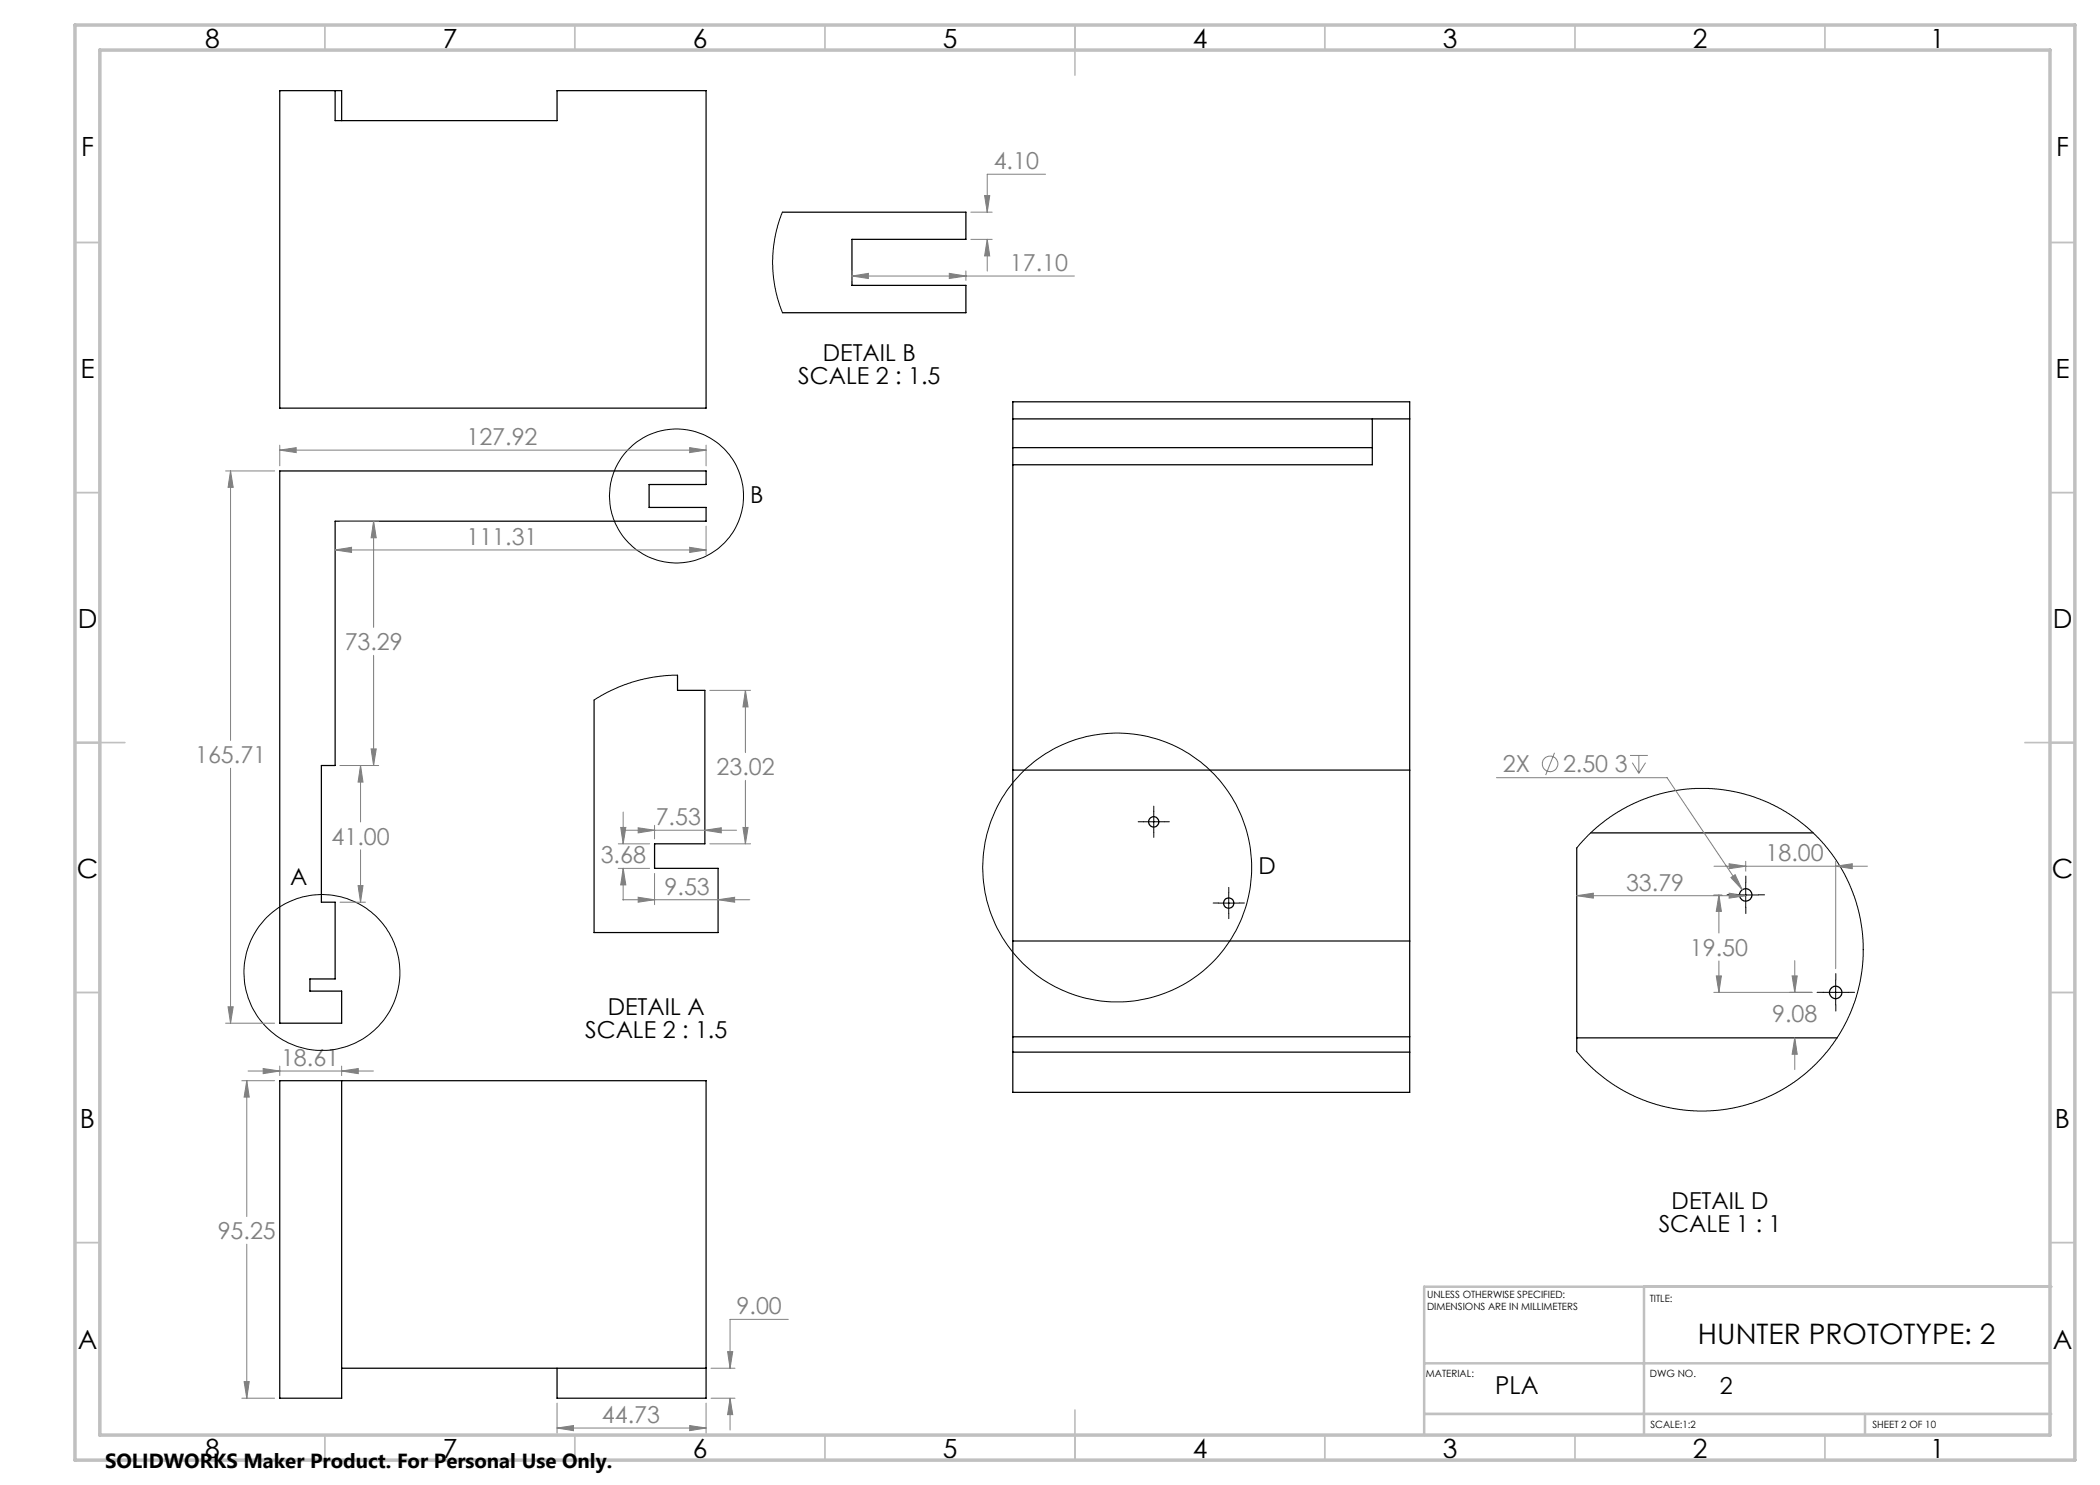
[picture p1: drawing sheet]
<svg xmlns="http://www.w3.org/2000/svg" width="420mm" height="297mm" viewBox="0 0 420 297" stroke-linecap="round" stroke-linejoin="round" font-family="sans-serif">
<g fill="none" stroke="#000" stroke-width=".25">
<path d="M67 18.1v6h44.4v-6h29.8v63.5h-85.2v-63.5h12.3v6M156.5 42.4h36.7v5.5h-22.8v9.2h22.8v5.4h-36.7M56 94.2h85.2v2.7h-11.4v4.6h11.4v2.7h-74.2v48.9h-2.7v27.3h2.7v15.4h-5v2.4h6.3v6.4h-12.3zM202.6 83.8h79.3M202.6 80.4h79.3v138.1h-79.3zM202.6 89.5h71.9M274.5 83.8v9.2h-71.9M135.5 135v3.1h5.5v30.7h-10.1v4.9h12.7v12.8h-24.8v-46.5M202.6 154h79.3M315.3 169.6v40.7M318.1 166.6h44.5M202.6 188.2h79.3"/>
<path d="M68.3 216.1v63.5h-12.3v-63.5h85.2v63.5h-29.8v-6M202.6 210.4h79.3M202.6 207.4h79.3M315.3 207.6h52.1M68.3 273.6h72.9"/>
<circle cx="230.7" cy="164.4" r="1.04"/>
<circle cx="349.1" cy="179" r="1.25"/>
<circle cx="245.7" cy="180.6" r="1.04"/>
<circle cx="367.1" cy="198.5" r="1.25"/>
</g>
<g fill="none" stroke="#000" stroke-width=".2">
<path d="M156.5 42.4l-.5 1.2-.8 3-.5 2.8-.2 2.6 .1 2.9 .3 2.3 .5 2.2 1.1 3.1M135.5 135l-2.3 .1-2.6 .3-4.4 1.1-4 1.6-3.4 1.9M228.7 164.4h4.1M230.8 162.3v4.1M245.7 178.5v4.2M315.3 169.6l3.3-3.5 3.9-3 3.7-2.2 2.5-1.1 2.5-.8 2.5-.6 3.1-.5 4.9-.2 4.4 .5 3.9 .9 4 1.6 3.2 1.6 1.5 1 3.8 3.1 1.8 1.9 2 2.3 2.5 4.1 2 4.4 1.3 4.9 .5 4.6v2.7l-.2 2.8-.5 2.9-.6 2.2-1 2.9-.9 2-2.3 4-3 3.7-3.7 3.5-2.1 1.5-2.3 1.4-4.2 1.9-5 1.5-4.7 .6-4.8-.1-2.8-.4-2.2-.5-3.1-1-2-.8-2.5-1.2-2-1.3-3.6-2.7-2.3-2.3-1.5-1.6M346.6 179h5M349.1 176.5v5M243.7 180.6h4.1M364.6 198.5h5M367.1 196v5"/>
<circle cx="135.3" cy="99.2" r="13.4"/>
<circle cx="223.4" cy="173.5" r="26.9"/>
<circle cx="64.4" cy="194.5" r="15.6"/>
</g>
<g fill="none" stroke="#808080" stroke-width=".2">
<path d="M196.9 39.1h1l-.5 3.3zM209.1 34.9h-11.7v7.5M170.4 55.2l3.3-.5v1zM170.4 54.2v1.9M170.4 55.2h44.5M189.9 54.7l3.3 .5-3.3 .5zM193.2 54.2v1.9M194.2 47.9h4.2M194.2 42.4h4.2M197.4 47.9l.5 3.3h-1zM197.4 47.9v6.3M45.1 94.2h9.8"/>
<path d="M46.1 94.2l.5 3.3h-1zM46.1 94.2v53.9M56 90l3.2-.5v1zM56 89v4.2M56 90h85.2M137.9 89.5l3.3 .5-3.3 .5zM141.2 89v4.2M67 110l3.3-.5v1zM67 110h74.2M68 104.2h7.7M74.7 104.2l.5 3.4h-1zM74.7 104.2v21.3"/>
<path d="M137.9 109.5l3.3 .5-3.3 .5zM141.2 105.2v5.8M74.7 131.1v22M142 138.1h8.1M149.1 138.1l.5 3.3h-1zM149.1 138.1v12.4M46.1 153.6v51M68 153.1h7.7M72.1 153.1l.5 3.3h-1zM72.1 153.1v11.3M74.2 149.8h1l-.5 3.3zM149.1 156.1v12.7"/>
<path d="M299.3 155.5h34.1l15 22.4M310.9 150.6l-1.8 4.4M326 151.1h3.6M326.5 152.5l1.3 2.2M327.8 151.1v3.6M329.1 152.5l-1.3 2.2M71.6 177.1h1l-.5 3.3zM72.1 170v10.4M123.6 168.8h6.3M123.6 173.7h6.3M124.1 165.5h1.1l-.6 3.3zM124.6 179.9h25.4"/>
<path d="M124.6 166h22.7M124.6 173.7l.6 3.3h-1.1zM124.6 162.4v6.4M124.6 173.7v6.3M127.6 179.5l3.3 .4-3.3 .5zM127.6 165.6l3.3 .4-3.3 .6zM130.9 165.1v2.7M130.9 174.7v6.2M141 166l3.3-.4v1zM142 168.8h8.1M143.6 179.9l3.3-.4v.9zM148.6 165.5h1l-.5 3.3z"/>
<path d="M315.3 179.1l3.4-.5v1zM315.3 179.1h33.8M342.8 179h1.6M342.8 173.2h30.7M343.8 179l.5 3.3h-1zM343.8 179v7.6M345.8 172.8l3.3 .4-3.3 .5zM345.8 178.6l3.3 .5-3.3 .5zM346.2 175.5l.8-.6 1.4 3zM349.1 172.3v1.9M367.1 173.2l3.4-.4v.9zM367.1 172.3v21.4"/>
<path d="M68 180.4h5.1M342.8 198.5h19.6M343.3 195.2h1l-.5 3.3zM343.8 192.2v6.3M358.4 195.2h1l-.4 3.3zM359 192.1v6.4M45.1 204.6h9.8M45.6 201.4h1l-.5 3.2zM48.4 216.1h6.5M49.4 216.1l.4 3.3h-1zM49.4 216.1v27.2M49.6 214.2h25.1"/>
<path d="M52.6 213.7l3.4 .5-3.4 .5zM56 213.2v1.9M68.3 214.2l3.3-.5v1zM68.3 213.2v1.9M359 207.6l.4 3.3h-1zM359 207.6v6.3M49.4 248.8v30.8M48.4 279.6h6.5M48.8 276.3h1l-.4 3.3zM142.2 279.6h4.8M142.2 273.6h4.8M145.5 270.3h1l-.5 3.3z"/>
<path d="M146 279.6l.5 3.3h-1zM146 279.6v6.4M157.7 263.9h-11.7v9.7M111.4 285.6l3.3-.5v1zM111.4 280.6v6M111.4 285.6h29.8M137.9 285.1l3.3 .5-3.3 .5zM141.2 280.6v6"/>
<circle cx="310" cy="152.8" r="1.55"/>
</g>
<g fill="none" stroke="#000" stroke-width=".2" stroke-dasharray="15.2 1.3 1.3 1.3">
<path d="M228.7 164.4h-1.1M230.8 162.3v-1.1M230.8 166.4v1.1M232.8 164.4h1.1M245.8 178.5v-1M346.7 179h-1.3M349.2 176.5v-1.3M351.7 179h1.2M243.7 180.6h-1.1M245.8 182.7v1M247.8 180.6h1.1M349.2 181.5v1.2"/>
<path d="M364.7 198.5h-1.3M367.2 196v-1.3M369.7 198.5h1.2M367.2 201v1.2"/>
</g>
<g fill="none" stroke="#c0c0c0" stroke-width=".35">
<path d="M65 5v5M115 5v5M165 5v5M215 5v10M265 5v5M315 5v5M365 5v5M15 48.5h5M410 48.5h5M15 98.5h5M410 98.5h5M15 148.5h10"/>
<path d="M405 148.5h10M15 198.5h5M410 198.5h5M15 248.5h5M410 248.5h5M65 287v5M115 287v5M165 287v5M215 282v10M265 287v5M315 287v5M365 287v5"/>
</g>
<path d="M328.8 257.3v29.7M410.2 257.3h-125.4v29.7M284.8 272.7h125.2M284.8 282.8h125.4M373 282.8v4.2" fill="none" stroke="#c0c0c0" stroke-width=".5"/>
<path d="M15 5h400v287h-400zM20 10h390v277h-390z" fill="none" stroke="#c0c0c0" stroke-width=".7"/>
<path d="M46.1 94.2l.5 3.3h-1zM45.6 201.4h1l-.5 3.2zM137.9 89.5l3.3 .5-3.3 .5zM56 90l3.2-.5v1zM137.9 109.5l3.3 .5-3.3 .5zM67 110l3.3-.5v1zM71.6 177.1h1l-.5 3.3zM72.1 153.1l.5 3.3h-1zM74.7 104.2l.5 3.4h-1zM74.2 149.8h1l-.5 3.3zM49.4 216.1l.4 3.3h-1zM48.8 276.3h1l-.4 3.3zM146 279.6l.5 3.3h-1zM145.5 270.3h1l-.5 3.3zM111.4 285.6l3.3-.5v1zM137.9 285.1l3.3 .5-3.3 .5zM52.6 213.7l3.4 .5-3.4 .5zM68.3 214.2l3.3-.5v1zM148.6 165.5h1l-.5 3.3zM149.1 138.1l.5 3.3h-1zM124.6 173.7l.6 3.3h-1.1zM124.1 165.5h1.1l-.6 3.3zM143.6 179.9l3.3-.4v.9zM127.6 179.5l3.3 .4-3.3 .5zM127.6 165.6l3.3 .4-3.3 .6zM141 166l3.3-.4v1zM197.4 47.9l.5 3.3h-1zM196.9 39.1h1l-.5 3.3zM189.9 54.7l3.3 .5-3.3 .5zM170.4 55.2l3.3-.5v1zM346.2 175.5l2.2 2.4-1.4-3zM343.8 179l.5 3.3h-1zM343.3 195.2h1l-.5 3.3zM345.8 172.8l3.3 .4-3.3 .5zM367.1 173.2l3.4-.4v.9zM358.4 195.2h1l-.4 3.3zM359 207.6l.4 3.3h-1zM345.8 178.6l3.3 .5-3.3 .5zM315.3 179.1l3.4-.5v1z" fill="#808080"/>
<text font-size="5.6" x="339.6" y="268.8">HUNTER PROTOTYPE: 2</text>
<g font-size="5.3">
<text x="41" y="9.5">8</text>
<text x="88.5" y="9.5">7</text>
<text x="138.5" y="9.5">6</text>
<text x="188.5" y="9.5">5</text>
<text x="238.5" y="9.5">4</text>
<text x="288.5" y="9.5">3</text>
<text x="338.5" y="9.5">2</text>
<text x="386" y="9.5">1</text>
<text x="16.2" y="31.3">F</text>
<text x="411.2" y="31.3">F</text>
<text x="16.1" y="75.5">E</text>
<text x="411.1" y="75.5">E</text>
<text x="15.5" y="125.5">D</text>
<text x="410.5" y="125.5">D</text>
<text x="15.4" y="175.5">C</text>
<text x="410.4" y="175.5">C</text>
<text x="16" y="225.5">B</text>
<text x="411" y="225.5">B</text>
<text x="15.5" y="269.8">A</text>
<text x="410.5" y="269.8">A</text>
<text x="41" y="291.5">8</text>
<text x="88.5" y="291.5">7</text>
<text x="138.5" y="291.5">6</text>
<text x="188.5" y="291.5">5</text>
<text x="238.5" y="291.5">4</text>
<text x="288.5" y="291.5">3</text>
<text x="338.5" y="291.5">2</text>
<text x="386" y="291.5">1</text>
</g>
<text font-size="4.9" x="299.1" y="278.8">PLA</text>
<g font-size="4.7" fill="#808080">
<text x="198.7" y="33.8">4.10</text>
<text x="202" y="54.2">17.10</text>
<text x="93.3" y="89">127.92</text>
<text x="93.3" y="108.9">111.31</text>
<text x="68.9" y="130">73.29</text>
<text x="39" y="152.6">165.71</text>
<text x="143.3" y="155.1">23.02</text>
<text x="300.6" y="154.5">2X</text>
<text x="312.6" y="154.5">2.50 3</text>
<text x="131.1" y="165">7.53</text>
<text x="66.3" y="168.9">41.00</text>
<text x="120.1" y="172.6">3.68</text>
<text x="353.1" y="172.2">18.00</text>
<text x="132.9" y="178.9">9.53</text>
<text x="325.2" y="178.1">33.79</text>
<text x="338" y="191.2">19.50</text>
<text x="354.4" y="204.4">9.08</text>
<text x="56.2" y="213.2">18.61</text>
<text x="43.5" y="247.8">95.25</text>
<text x="147.3" y="262.8">9.00</text>
<text x="120.4" y="284.6">44.73</text>
</g>
<g font-size="4.7">
<text x="159.6" y="76.7">SCALE 2 : 1.5</text>
<text x="164.6" y="72.2">DETAIL B</text>
<text x="150.1" y="100.5">B</text>
<text x="58" y="176.9">A</text>
<text x="251.7" y="174.8">D</text>
<text x="121.6" y="203.1">DETAIL A</text>
<text x="117" y="207.6">SCALE 2 : 1.5</text>
<text x="334.3" y="241.8">DETAIL D</text>
<text x="331.7" y="246.4">SCALE 1 : 1</text>
<text x="344" y="278.8">2</text>
</g>
<text font-size="4.1" x="21" y="293.7">SOLIDWORKS Maker Product. For Personal Use Only.</text>
<g font-size="2">
<text x="285.4" y="259.6">UNLESS OTHERWISE SPECIFIED:</text>
<text x="285.4" y="262.1">DIMENSIONS ARE IN MILLIMETERS</text>
<text x="330" y="260.3">TITLE:</text>
<text x="285.2" y="275.4">MATERIAL:</text>
<text x="330" y="275.4">DWG NO.</text>
<text x="330.1" y="285.6">SCALE:1:2</text>
<text x="374.5" y="285.6">SHEET 2 OF 10</text>
</g>
</svg>
